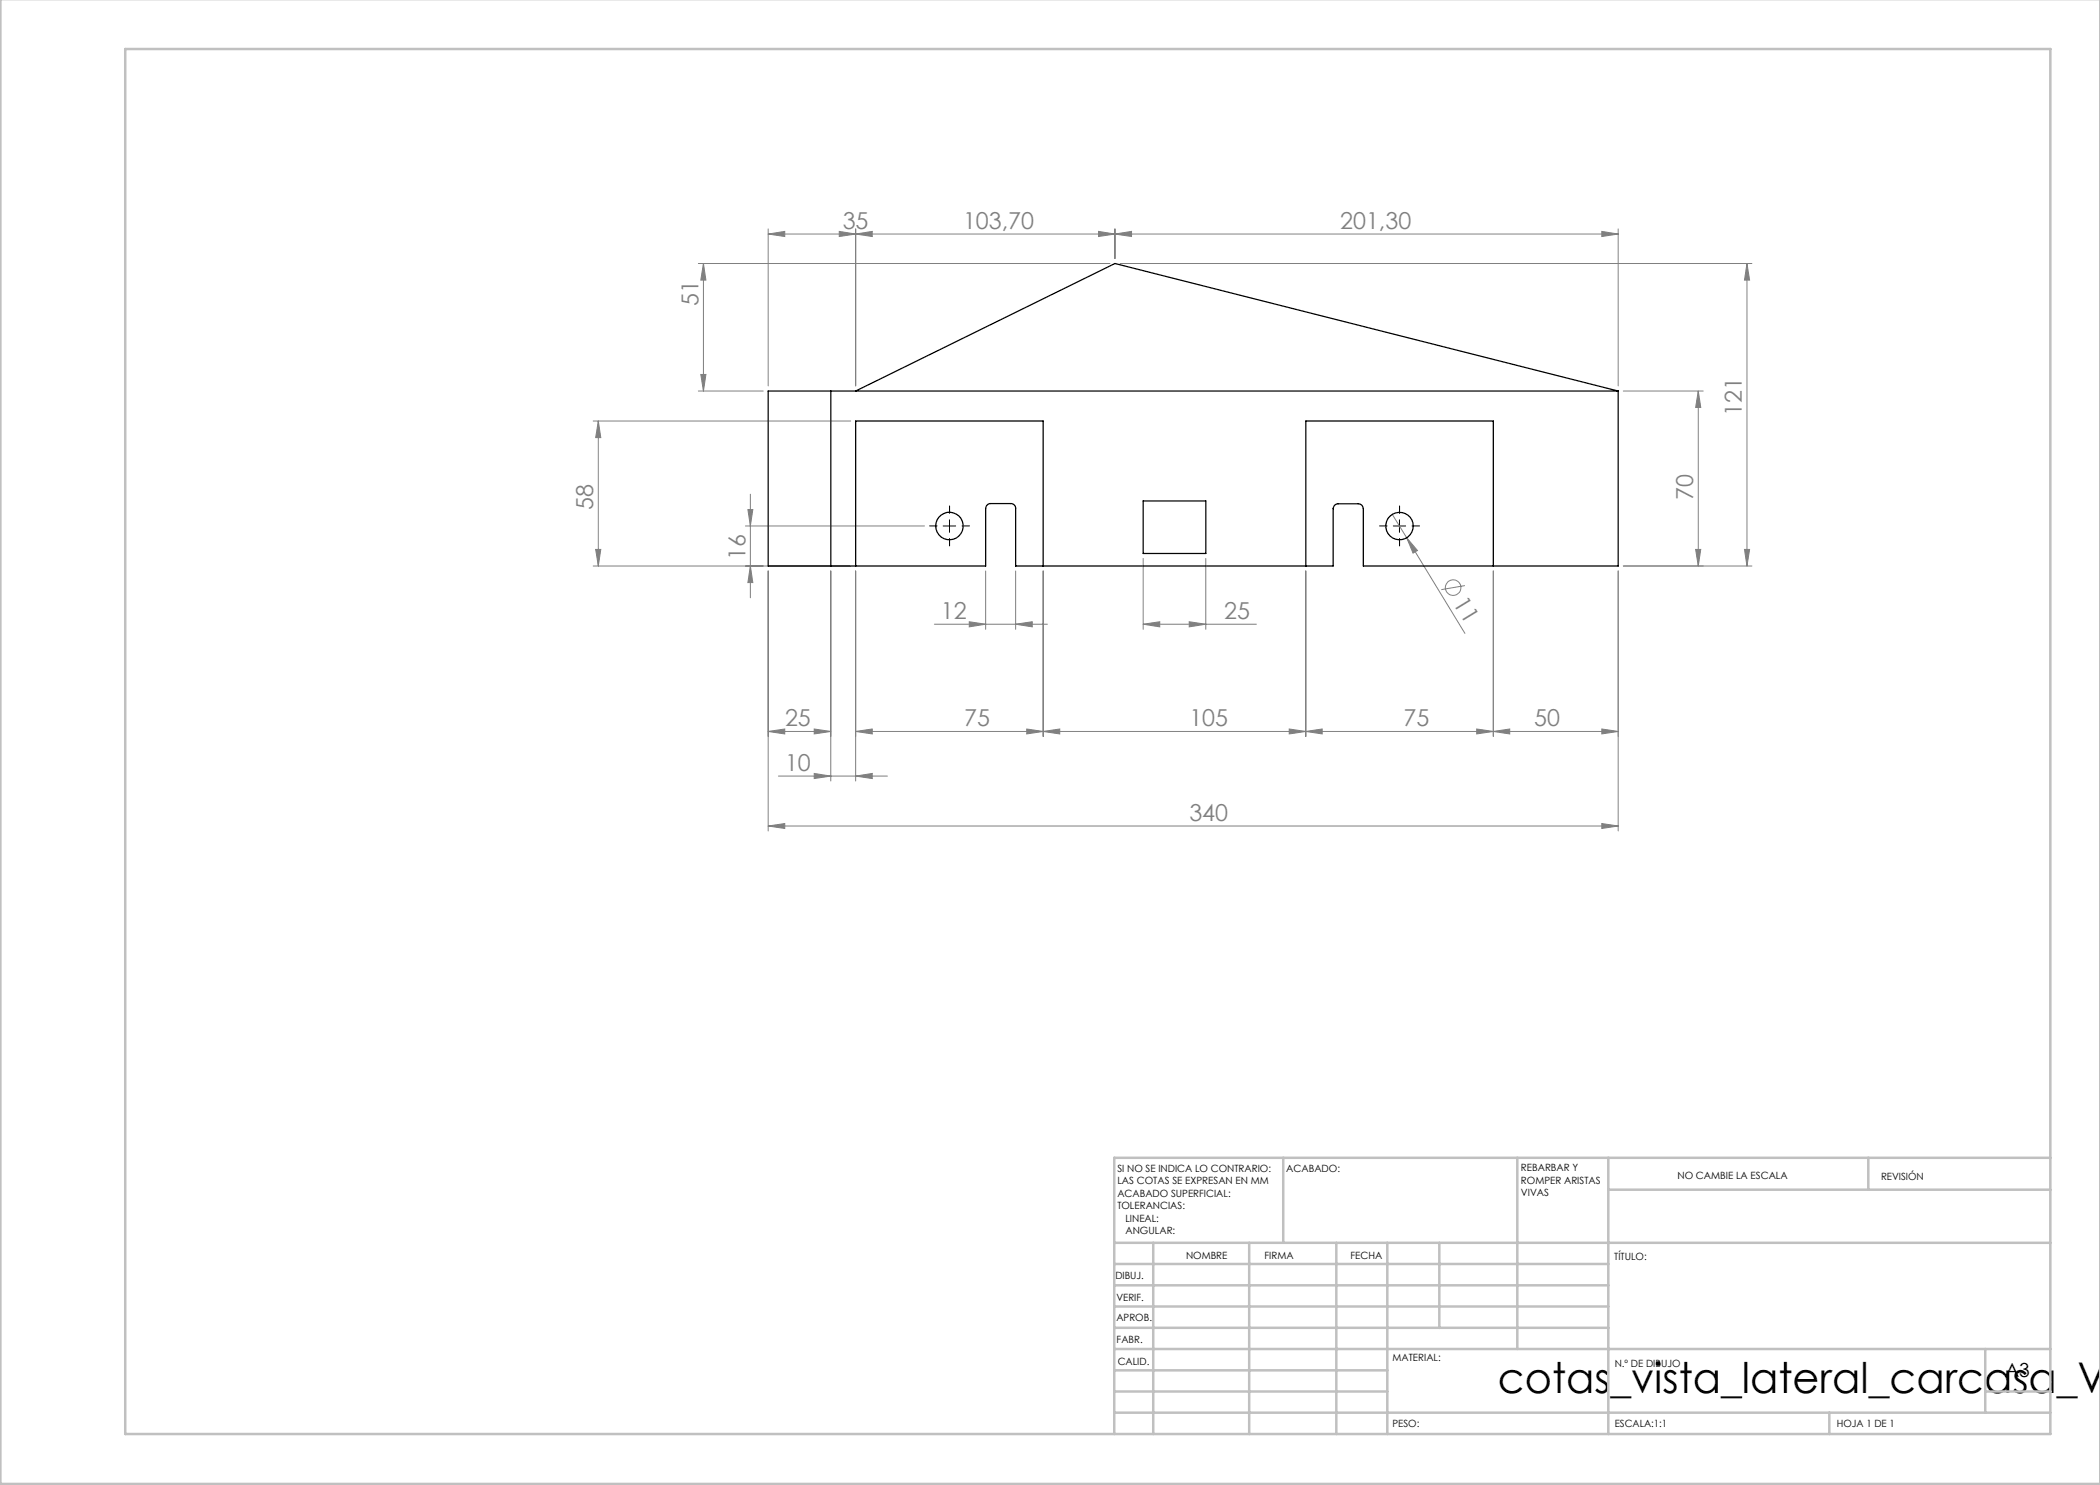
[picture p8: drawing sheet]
<svg xmlns="http://www.w3.org/2000/svg" width="420mm" height="297mm" viewBox="0 0 420 297" stroke-linecap="round" stroke-linejoin="round" font-family="sans-serif">
<g fill="none" stroke="#808080" stroke-width=".2">
<path d="M139.7 52.7h82.3M140.7 52.7v25.5M140.7 52.7l.5 3.3h-1zM153.6 46.8l3.4-.5v1zM153.6 45.8v31.4M167.9 46.3l3.2 .5-3.2 .5zM171.1 46.8l3.3-.5v1zM171.1 45.8v31.4M219.7 46.3l3.3 .5-3.3 .5zM223 46.8l3.3-.5v1zM223 45.8v5.9M224 52.7h126.4"/>
<path d="M320.4 46.3l3.2 .5-3.2 .5zM323.6 45.8v31.4M323.6 46.8h-170M349.4 52.7v60.5M349.4 52.7l.5 3.3h-1zM139.7 78.2h12.9M140.2 74.9h1l-.5 3.3zM324.7 78.2h15.9M339.7 78.2v35M339.7 78.2l.4 3.3h-1zM118.6 84.2h51.5M119.7 84.2v29"/>
<path d="M119.7 84.2l.5 3.3h-1.1zM150.1 98.8v20.8M118.6 113.2h51.5M119.1 109.9h1.1l-.5 3.3zM149.1 105.2h35.8M149.6 101.9h1l-.5 3.3zM150.1 113.2l.5 3.3h-1zM153.6 114.2v52M166.2 114.2v42M171.1 114.2v42M197.1 114.2v11.7M203.1 114.2v11.7"/>
<path d="M208.6 114.2v33.1M228.6 111.7v14.2M241.2 111.7v14.2M261.2 114.2v33.1M278.4 102.9l2.9 4.7M281.3 107.6l2.2 2.5-.9 .5zM281.3 107.6l11.7 19.1M293 117.1l-4.7 .8M298.7 114.2v33.1M323.6 114.2v52M324.7 113.2h25.7M339.1 109.9h1l-.4 3.3z"/>
<path d="M348.9 109.9h1l-.5 3.3zM186.9 124.8h22.6M193.9 124.4l3.2 .4-3.2 .6zM203.1 124.8l3.3-.4v1zM228.6 124.8l3.4-.4v1zM228.6 124.8h22.7M237.8 124.4l3.4 .4-3.4 .6zM153.6 146.3l3.4-.5v1zM153.6 146.3h12.6M155.7 155.2h21.8M162.8 145.8l3.4 .5-3.4 .5zM162.8 154.7l3.4 .5-3.4 .5z"/>
<path d="M171.1 155.2l3.3-.5v1zM171.1 146.3l3.3-.5v1zM171.1 146.3h152.5M205.4 145.8l3.2 .5-3.2 .5zM208.6 146.3l3.3-.5v1zM257.8 145.8l3.4 .5-3.4 .5zM261.2 146.3l3.2-.5v1zM295.3 145.8l3.4 .5-3.4 .5zM298.7 146.3l3.2-.5v1zM320.4 145.8l3.2 .5-3.2 .5zM153.6 165.2l3.4-.5v1zM153.6 165.2h170"/>
<path d="M320.4 164.7l3.2 .5-3.2 .5z"/>
<circle cx="290.6" cy="117.5" r="1.55"/>
</g>
<path d="M187.4 105.2h-1.5M189.9 102.7v-1.5M189.9 107.7v1.5M192.4 105.2h1.5M277.4 105.2h-1.5M279.9 102.7v-1.5M279.9 107.7v1.5M282.4 105.2h1.5" fill="none" stroke="#000" stroke-width=".2" stroke-dasharray="15.2 1.3 1.3 1.3"/>
<path d="M188.6 105.2h2.5M189.9 104v2.5M278.7 105.2h2.4M279.9 104v2.5" fill="none" stroke="#000" stroke-width=".2"/>
<g fill="none" stroke="#c0c0c0" stroke-width=".5">
<path d="M.1 -.1v296.9h419.9M25 9.8h385.1v277h-385.1zM256.6 231.6v17M303.5 231.6v38.2M321.7 231.6v55.2M321.7 237.9h88.4M373.7 231.6v6.3M410.1 231.6h-187.3v55.2M222.8 248.6h187.3M222.8 257.1h98.9M222.8 252.8h98.9M230.6 248.6v38.2"/>
<path d="M249.8 248.6v38.2M267.3 248.6v38.2M277.5 248.6v38.2M287.9 248.6v17M222.8 265.6h98.9M222.8 261.3h98.9M222.8 278.3h54.7M222.8 274.1h54.7M222.8 269.8h187.3M397.1 278.3h13M397.1 269.8v12.7M222.8 282.5h187.3"/>
<path d="M365.9 282.5v4.3"/>
</g>
<g fill="#808080">
<path d="M281.3 107.6l2.2 2.5-.9 .5z"/>
<path d="M320.4 145.8l3.2 .5-3.2 .5zM298.7 146.3l3.2-.5v1z"/>
<path d="M153.6 165.2l3.4-.5v1zM320.4 164.7l3.2 .5-3.2 .5zM153.6 146.3l3.4-.5v1zM162.8 145.8l3.4 .5-3.4 .5zM162.8 154.7l3.4 .5-3.4 .5zM171.1 155.2l3.3-.5v1zM171.1 146.3l3.3-.5v1zM205.4 145.8l3.2 .5-3.2 .5zM208.6 146.3l3.3-.5v1zM257.8 145.8l3.4 .5-3.4 .5zM261.2 146.3l3.2-.5v1zM295.3 145.8l3.4 .5-3.4 .5zM193.9 124.4l3.2 .4-3.2 .6zM203.1 124.8l3.3-.4v1zM228.6 124.8l3.4-.4v1zM237.8 124.4l3.4 .4-3.4 .6zM223 46.8l3.3-.5v1zM320.4 46.3l3.2 .5-3.2 .5zM171.1 46.8l3.3-.5v1zM219.7 46.3l3.3 .5-3.3 .5z"/>
<path d="M153.6 46.8l3.4-.5v1zM167.9 46.3l3.2 .5-3.2 .5z"/>
<path d="M339.1 109.9h1l-.4 3.3zM339.7 78.2l.4 3.3h-1z"/>
<path d="M348.9 109.9h1l-.5 3.3zM349.4 52.7l.5 3.3h-1zM140.2 74.9h1l-.5 3.3zM140.7 52.7l.5 3.3h-1z"/>
<path d="M119.7 84.2l.5 3.3h-1.1zM119.1 109.9h1.1l-.5 3.3zM149.6 101.9h1l-.5 3.3zM150.1 113.2l.5 3.3h-1z"/>
</g>
<g fill="none" stroke="#000" stroke-width=".25">
<path d="M153.6 78.2h170v35h-50.9v-11.5a1.02 1.02 0 0 0-1.1-1h-3.9a1.02 1.02 0 0 0-1.1 1v11.5h-63.5v-11.5a.96 .96 0 0 0-1-1h-3.9a1.02 1.02 0 0 0-1.1 1v11.5h-43.5zM166.2 78.2v35M171.1 78.2l51.9-25.5 100.6 25.5M171.1 113.2v-29h37.5v29M228.6 100.2h12.6v10.5h-12.6zM261.2 113.2v-29h37.5v29"/>
<circle cx="189.9" cy="105.2" r="2.75"/>
<circle cx="279.9" cy="105.2" r="2.75"/>
</g>
<text font-size="8.5" x="299.6" y="278.5">cotas_vista_lateral_carcasa_V</text>
<g font-size="4.7" fill="#808080">
<text x="168.5" y="45.8">35</text>
<text x="192.6" y="45.8">103,70</text>
<text x="268" y="45.8">201,30</text>
<text x="139.7" y="61.1" transform="rotate(-90 139.7 61.1)">51</text>
<text x="348.4" y="83.2" transform="rotate(-90 348.4 83.2)">121</text>
<text x="118.7" y="102" transform="rotate(-90 118.7 102)">58</text>
<text x="338.7" y="99.9" transform="rotate(-90 338.7 99.9)">70</text>
<text x="149.1" y="112" transform="rotate(-90 149.1 112)">16</text>
<text x="188.2" y="123.8">12</text>
<text x="244.8" y="123.8">25</text>
<text x="290.5" y="120.6" transform="rotate(59 290.5 120.6)">11</text>
<text x="157" y="145.3">25</text>
<text x="192.9" y="145.3">75</text>
<text x="237.9" y="145.3">105</text>
<text x="280.7" y="145.3">75</text>
<text x="306.9" y="145.3">50</text>
<text x="157" y="154.2">10</text>
<text x="237.9" y="164.2">340</text>
</g>
<text font-size="3.9" x="401" y="275.4">A3</text>
<g font-size="2">
<text x="223.5" y="234.4">SI NO SE INDICA LO CONTRARIO:</text>
<text x="223.5" y="236.9">LAS COTAS SE EXPRESAN EN MM</text>
<text x="223.5" y="239.4">ACABADO SUPERFICIAL:</text>
<text x="257.2" y="234.4">ACABADO:</text>
<text x="304.2" y="234.3">REBARBAR Y</text>
<text x="304.2" y="236.8">ROMPER ARISTAS</text>
<text x="304.2" y="239.3">VIVAS</text>
<text x="335.5" y="235.8">NO CAMBIE LA ESCALA</text>
<text x="376.2" y="236">REVISIÓN</text>
<text x="223.5" y="241.9">TOLERANCIAS:</text>
<text x="225.1" y="244.4">LINEAL:</text>
<text x="225.1" y="246.9">ANGULAR:</text>
<text x="237.2" y="251.8">NOMBRE</text>
<text x="252.9" y="251.7">FIRMA</text>
<text x="270.1" y="251.7">FECHA</text>
<text x="223.1" y="255.9">DIBUJ.</text>
<text x="322.8" y="252">TÍTULO:</text>
<text x="223.3" y="260.1">VERIF.</text>
<text x="223.3" y="264.2">APROB.</text>
<text x="223.3" y="268.6">FABR.</text>
<text x="223.5" y="272.9">CALID.</text>
<text x="278.5" y="272.3">MATERIAL:</text>
<text x="323" y="273.4">N.º DE DIBUJO</text>
<text x="278.5" y="285.3">PESO:</text>
<text x="323" y="285.4">ESCALA:1:1</text>
<text x="367.4" y="285.4">HOJA 1 DE 1</text>
</g>
</svg>
